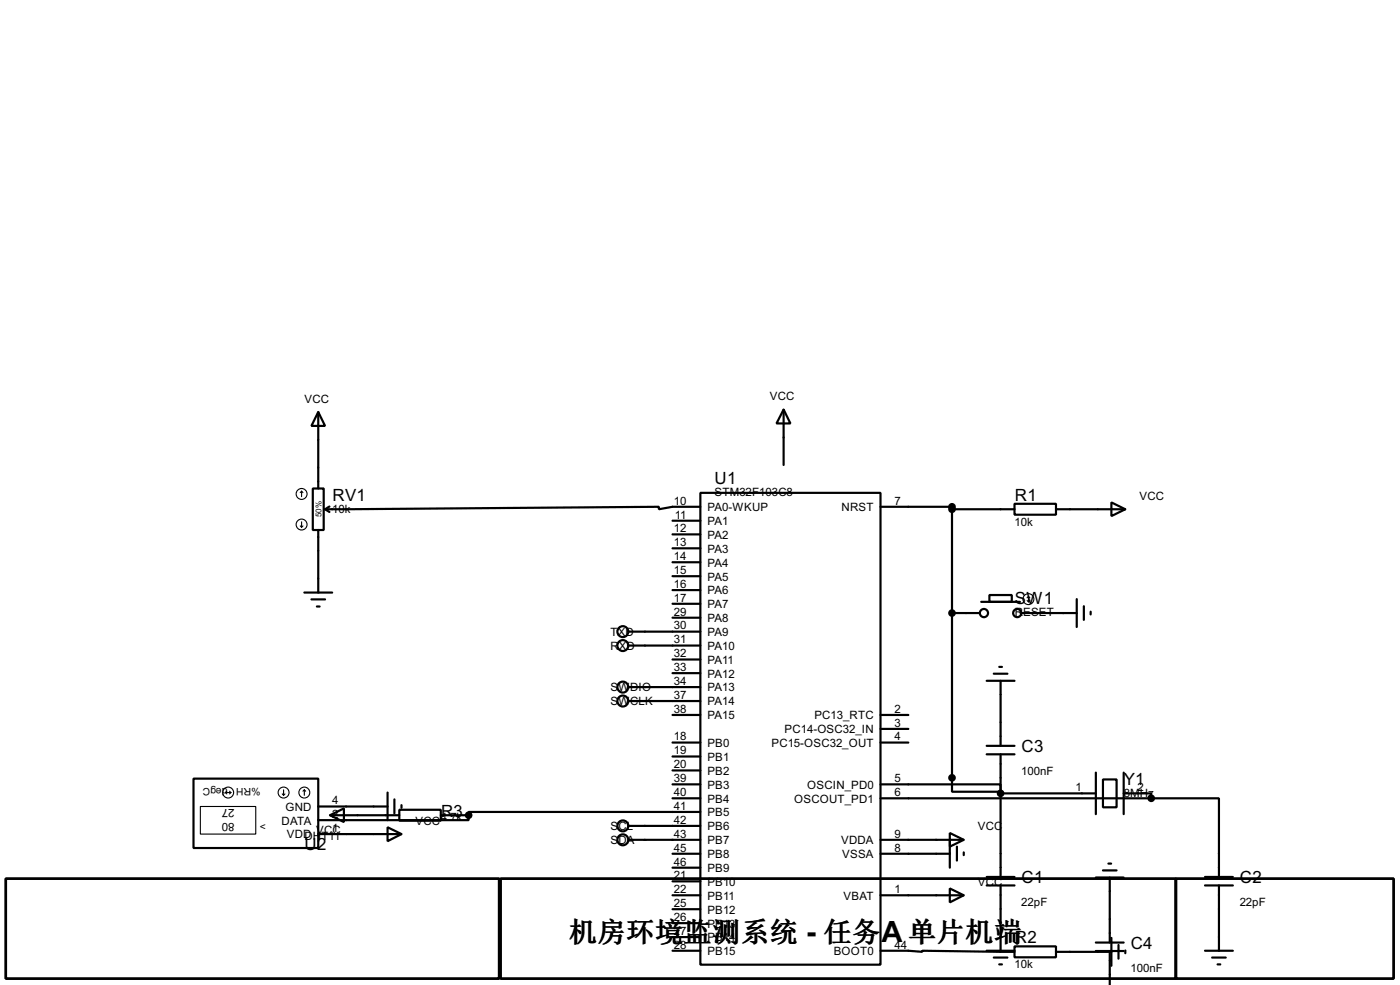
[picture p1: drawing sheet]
<svg xmlns="http://www.w3.org/2000/svg" width="256mm" height="180mm" viewBox="0 0 256 180" stroke-linecap="round" stroke-linejoin="round" font-family="sans-serif">
<path d="M1.1 160.8h90.4v18.3h-90.4zM91.7 160.8h123.7v18.3h-123.7zM215.4 160.8h39.9v18.3h-39.9z" fill="none" stroke="#000" stroke-width=".5"/>
<g fill="none" stroke="#000" stroke-width=".4">
<path d="M58.3 75.4l1.3 2.6h-2.5zM58.3 75.4v14M143.6 75l1.2 2.5h-2.5zM143.6 75v10.1M57.3 89.4h2v7.6h-2zM58.3 97v11.5M59.6 93.2l.8 .5M60.4 92.7l-.8 .5M123.2 97.8h5.1M123.2 95.3h5.1M128.3 90.2h33v86.4h-33zM128.3 92.8h-5.1l-2.5 .4v-.4l-61.1 .4"/>
<path d="M161.3 92.8h13.1v52.1h8.9v-6.8M174.4 93.2h11.5M185.9 92.2h7.6v2h-7.6zM193.5 93.2h12.7M203.6 92l2.6 1.2-2.6 1.3zM55.8 108.5h5.1M57.1 109.7h2.5M58.1 111h.5M115.1 115.6h13.2M115.1 118.2h13.2M123.2 100.4h5.1M123.2 102.9h5.1"/>
<path d="M123.2 105.5h5.1M123.2 108h5.1M123.2 110.5h5.1M123.2 113.1h5.1M174.4 112.2h5.1M179.8 110.2h7.1M181.3 108.9h4.1v1.3h-4.1zM187.1 112.2h10.2M197.3 109.7v5.1M198.6 111v2.5M199.8 112v.5M115.1 125.8h13.2"/>
<path d="M115.1 128.3h13.2M123.2 135.9h5.1M123.2 138.5h5.1M123.2 120.7h5.1M123.2 123.2h5.1M123.2 130.9h5.1M161.3 135.9h5.1M161.3 130.9h5.1M161.3 133.4h5.1M180.8 138.1h5.1M180.8 136.5h5.1M180.8 124.6h5.1"/>
<path d="M182.1 123.3h2.5M183.1 122.1h.5M183.3 124.6v11.9M35.5 142.5h22.8v12.7h-22.8zM58.3 152.7h15.3M58.3 147.6h12.7M60.5 149.2l2.5-1.2v2.5zM60.5 149.2h12.7M71 151.4l2.6 1.3-2.6 1.3zM71 145.1v5M72.3 146.3v2.6M73.2 148.2h7.6v2h-7.6z"/>
<path d="M73.6 147.4v.5M80.8 149.2h5.1M85.9 149.2v.9h-27.6M115.1 153.7h13.2M115.1 151.2h13.2M123.2 156.3h5.1M123.2 146.1h5.1M123.2 143.6h5.1M123.2 158.8h5.1M123.2 141h5.1M128.3 148.6h-42.4v.6M161.3 143.6h22v1.6"/>
<path d="M161.3 153.7h15.3M161.3 156.3h12.7M161.3 146.1h49.6M174 152.5l2.6 1.2-2.6 1.3zM174 153.7v5.1M175.3 155v2.5M176.6 156v.5M183.3 145.2v15.3M183.3 145.2h17.5M200.8 141.4v7.6M202.1 142.7h2.5v5.1h-2.5zM202.1 159.3h2.5"/>
<path d="M203.1 158.1h.5M205.9 145.2h5v.9M205.9 141.4v7.6M210.9 146.1h12.4v14.4M123.2 163.9h5.1M123.2 174h5.1M123.2 161.3h5.1M123.2 166.4h5.1M123.2 169h5.1M123.2 171.5h5.1M161.3 174h5.1l2.6 .2v-.2l16.9 .2M161.3 163.9h15.3"/>
<path d="M174 162.6l2.6 1.3-2.6 1.3zM180.8 174h5.1M180.8 162.1h5.1M180.8 160.5h5.1M182.1 175.3h2.5M183.1 176.5h.5M183.3 162.1v11.9M185.9 173.2h7.6v2h-7.6zM193.5 174.2h10.1M200.8 174.1h5.1M200.8 172.5h5.1M200.8 160.6h5.1"/>
<path d="M203.3 160.6v11.9M203.3 174.1v6.2M203.6 171.7v5.1M204.9 173v2.5M206.2 174v.5M220.8 174h5.1M220.8 162.1h5.1M220.8 160.5h5.1M222.1 175.3h2.5M223.1 176.5h.5M223.3 162.1v11.9"/>
<circle cx="114.1" cy="118.2" r="1"/>
<circle cx="114.1" cy="115.6" r="1"/>
<circle cx="180.2" cy="112.2" r=".75"/>
<circle cx="186.3" cy="112.2" r=".75"/>
<circle cx="114.1" cy="128.3" r="1"/>
<circle cx="114.1" cy="125.8" r="1"/>
<circle cx="114.1" cy="153.7" r="1"/>
<circle cx="114.1" cy="151.2" r="1"/>
</g>
<g fill="none" stroke="#000" stroke-width=".2">
<path d="M55 96.3l.3 .2M55.3 89.9l-.3 .3M55.3 89.9l.2 .3M55.3 89.9v1M55.3 95.5v1M55.5 96.3l-.2 .2M188.2 109.9l.2 .3M188.4 109.2v1M188.4 109.2l-.2 .2M188.4 109.2l.3 .2M188.7 109.9l-.3 .3M36.7 147.6h10.2v5.1h-10.2z"/>
<path d="M41.3 145.1h1M41.3 145.1l.3 .2M41.6 144.8l-.3 .3M42.1 144.8l.2 .3M42.3 145.1l-.2 .2M51.7 145.3l.3 .3M52 144.6v1M52.2 145.3l-.2 .3M55.8 144.6l.2 .2M55.8 144.6l-.3 .2M55.8 144.6v1"/>
<circle cx="55.2" cy="90.4" r="1"/>
<circle cx="55.2" cy="96" r="1"/>
<circle cx="188.4" cy="109.7" r="1"/>
<circle cx="41.8" cy="145.1" r="1"/>
<circle cx="51.9" cy="145.1" r="1"/>
<circle cx="55.7" cy="145.1" r="1"/>
</g>
<g fill="#000" stroke="#000" stroke-width=".4">
<circle cx="174.4" cy="93.2" r=".5"/>
<circle cx="174.4" cy="92.8" r=".5"/>
<circle cx="174.4" cy="112.2" r=".5"/>
<circle cx="85.8" cy="149.2" r=".5"/>
<circle cx="174.4" cy="142.4" r=".5"/>
<circle cx="183.3" cy="145.2" r=".5"/>
<circle cx="210.9" cy="146.1" r=".5"/>
</g>
<g font-size="6">
<text x="147.7" y="172.4">-</text>
<text x="161.5" y="172.4">A</text>
</g>
<g font-size="5.2">
<text x="104.1" y="172.4">机房环境监测系统</text>
<text x="150.9" y="172.4">任务</text>
<text x="166.4" y="172.4">单片机端</text>
</g>
<g font-size="3.5">
<text x="130.9" y="88.6">U1</text>
<text x="60.9" y="91.6">RV1</text>
<text x="185.9" y="91.6">R1</text>
<text x="185.9" y="110.6">SW1</text>
<text x="187.2" y="137.7">C3</text>
<text x="205.9" y="143.6">Y1</text>
<text x="80.8" y="149.6">R3</text>
<text x="55.8" y="155.6">U2</text>
<text x="187.2" y="161.7">C1</text>
<text x="227.2" y="161.7">C2</text>
<text x="185.9" y="172.6">R2</text>
<text x="207.2" y="173.7">C4</text>
</g>
<g font-size="2.4">
<text x="55.8" y="73.7">VCC</text>
<text x="141" y="73.2">VCC</text>
<text x="60.9" y="93.8">10k</text>
<text x="123.5" y="92.4">10</text>
<text x="123.6" y="94.9">11</text>
<text x="129.6" y="93.6">PA0-WKUP</text>
<text x="130.9" y="90.8">STM32F103C8</text>
<text x="154.2" y="93.6">NRST</text>
<text x="163.9" y="92.4">7</text>
<text x="208.7" y="91.5">VCC</text>
<text x="123.5" y="97.4">12</text>
<text x="123.5" y="100">13</text>
<text x="129.6" y="98.6">PA2</text>
<text x="129.6" y="96.1">PA1</text>
<text x="129.6" y="101.2">PA3</text>
<text x="185.9" y="96.2">10k</text>
<text x="123.5" y="102.5">14</text>
<text x="123.5" y="105.1">15</text>
<text x="123.5" y="107.6">16</text>
<text x="129.6" y="103.7">PA4</text>
<text x="129.6" y="106.3">PA5</text>
<text x="123.5" y="110.1">17</text>
<text x="123.5" y="112.7">29</text>
<text x="129.6" y="108.8">PA6</text>
<text x="129.6" y="111.3">PA7</text>
<text x="129.6" y="113.9">PA8</text>
<text x="185.9" y="112.8">RESET</text>
<text x="111.8" y="116.4">TXD</text>
<text x="111.8" y="119">RXD</text>
<text x="123.5" y="115.2">30</text>
<text x="123.5" y="117.8">31</text>
<text x="129.6" y="116.4">PA9</text>
<text x="129.6" y="119">PA10</text>
<text x="123.5" y="120.3">32</text>
<text x="123.5" y="122.8">33</text>
<text x="123.5" y="125.4">34</text>
<text x="129.6" y="121.5">PA11</text>
<text x="129.6" y="124">PA12</text>
<text x="111.8" y="126.6">SWDIO</text>
<text x="111.8" y="129.1">SWCLK</text>
<text x="123.5" y="127.9">37</text>
<text x="123.5" y="130.5">38</text>
<text x="129.6" y="126.6">PA13</text>
<text x="129.6" y="129.1">PA14</text>
<text x="129.6" y="131.7">PA15</text>
<text x="149.2" y="131.7">PC13_RTC</text>
<text x="163.9" y="130.5">2</text>
<text x="123.5" y="135.5">18</text>
<text x="129.6" y="136.7">PB0</text>
<text x="141.3" y="136.7">PC15-OSC32_OUT</text>
<text x="143.7" y="134.2">PC14-OSC32_IN</text>
<text x="163.9" y="133">3</text>
<text x="163.9" y="135.5">4</text>
<text x="123.5" y="138.1">19</text>
<text x="123.5" y="140.6">20</text>
<text x="123.5" y="143.2">39</text>
<text x="129.6" y="139.3">PB1</text>
<text x="129.6" y="141.8">PB2</text>
<text x="163.9" y="143.2">5</text>
<text x="187.1" y="141.8">100nF</text>
<text x="43" y="148.1" transform="rotate(-180 43 148.1)">27</text>
<text x="52.3" y="148.4">GND</text>
<text x="60.9" y="149.7">2</text>
<text x="60.9" y="147.2">4</text>
<text x="123.5" y="145.7">40</text>
<text x="123.5" y="148.2">41</text>
<text x="129.6" y="144.4">PB3</text>
<text x="129.6" y="146.9">PB4</text>
<text x="129.6" y="149.4">PB5</text>
<text x="145.5" y="146.9">OSCOUT_PD1</text>
<text x="147.9" y="144.4">OSCIN_PD0</text>
<text x="163.9" y="145.7">6</text>
<text x="197.1" y="144.8">1</text>
<text x="205.9" y="145.8">8MHz</text>
<text x="208.4" y="144.8">2</text>
<text x="43" y="150.6" transform="rotate(-180 43 150.6)">80</text>
<text x="51.6" y="150.9">DATA</text>
<text x="52.5" y="153.5">VDD</text>
<text x="55.8" y="153.8">DH</text>
<text x="57.9" y="152.6">VC1</text>
<text x="58.9" y="153.8">T11</text>
<text x="60.9" y="152.6">C</text>
<text x="76.1" y="150.9">VCC</text>
<text x="80.8" y="150.2">4.7k</text>
<text x="111.8" y="152">SCL</text>
<text x="111.8" y="154.5">SDA</text>
<text x="123.5" y="155.9">45</text>
<text x="123.5" y="150.8">42</text>
<text x="123.5" y="153.3">43</text>
<text x="129.6" y="152">PB6</text>
<text x="129.6" y="154.5">PB7</text>
<text x="154.1" y="154.5">VDDA</text>
<text x="163.9" y="153.3">9</text>
<text x="163.9" y="155.9">8</text>
<text x="179.1" y="152">VCC</text>
<text x="123.5" y="158.4">46</text>
<text x="123.5" y="160.9">21</text>
<text x="129.6" y="157.1">PB8</text>
<text x="129.6" y="159.6">PB9</text>
<text x="154.3" y="157.1">VSSA</text>
<text x="123.5" y="163.5">22</text>
<text x="123.5" y="166">25</text>
<text x="129.6" y="162.1">PB10</text>
<text x="129.6" y="164.7">PB11</text>
<text x="129.6" y="167.2">PB12</text>
<text x="154.5" y="164.7">VBAT</text>
<text x="163.9" y="163.5">1</text>
<text x="179.1" y="162.1">VCC</text>
<text x="187.1" y="165.8">22pF</text>
<text x="227.1" y="165.8">22pF</text>
<text x="123.5" y="168.6">26</text>
<text x="123.5" y="171.1">27</text>
<text x="123.5" y="173.6">28</text>
<text x="129.6" y="169.8">PB13</text>
<text x="129.6" y="172.3">PB14</text>
<text x="163.9" y="173.6">44</text>
<text x="129.6" y="174.8">PB15</text>
<text x="152.7" y="174.8">BOOT0</text>
<text x="185.9" y="177.2">10k</text>
<text x="207.1" y="177.8">100nF</text>
</g>
<g font-size="2.1">
<text x="41.7" y="144.3" transform="rotate(-180 41.7 144.3)">degC</text>
<text x="47.7" y="144.3" transform="rotate(-180 47.7 144.3)">%RH</text>
<text x="48.7" y="150.7" transform="rotate(-180 48.7 150.7)">&gt;</text>
</g>
<text font-size="1.7" x="58.9" y="94.7" transform="rotate(-90 58.9 94.7)">50%</text>
</svg>
